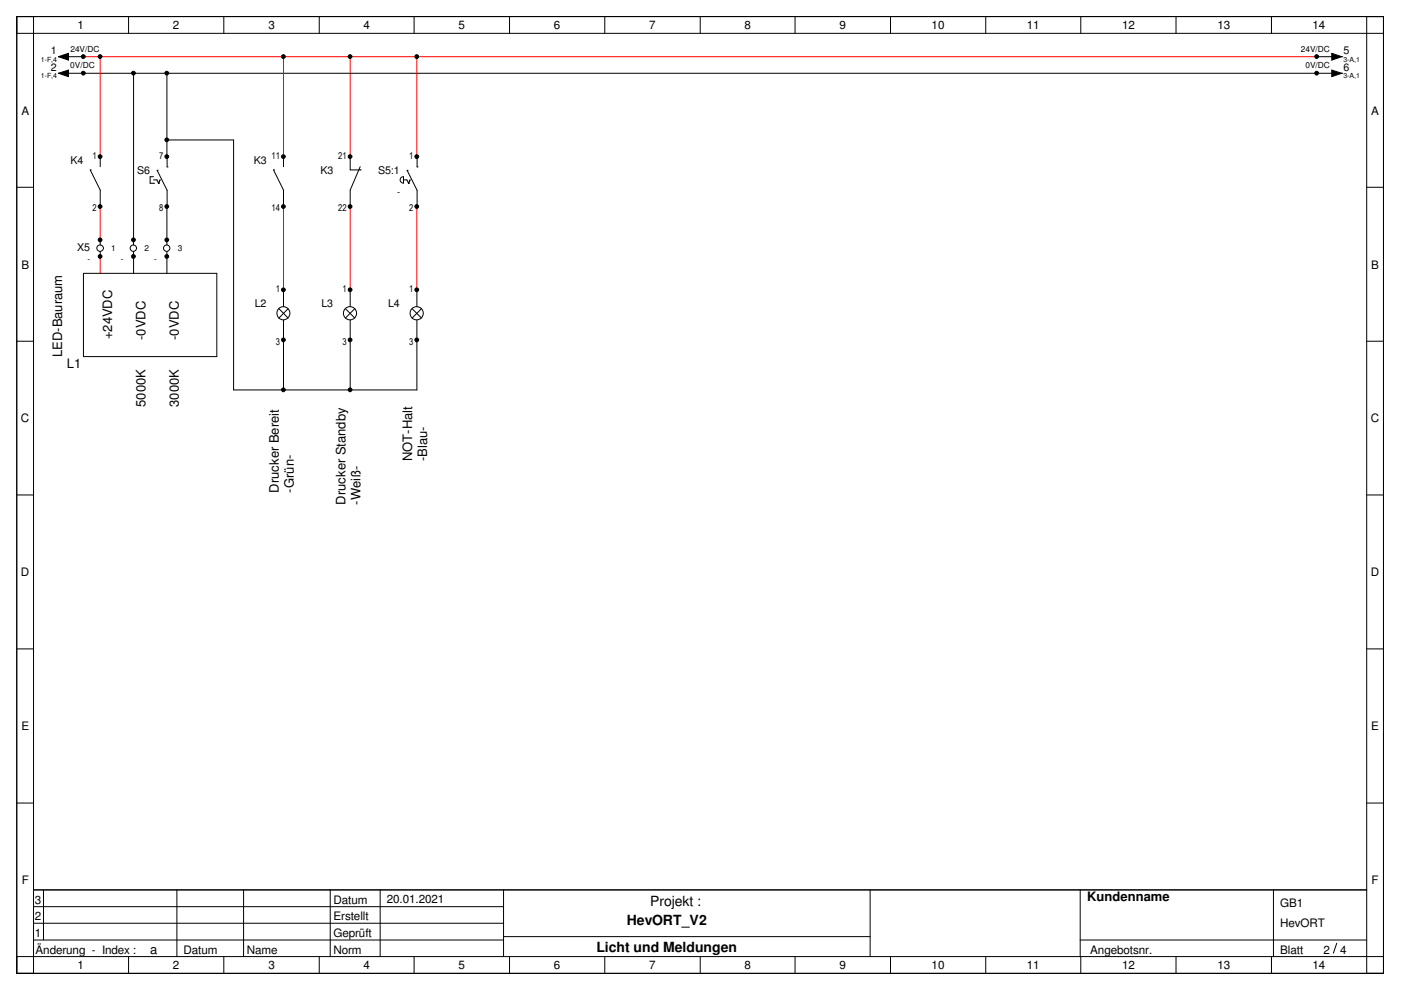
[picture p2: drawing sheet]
<svg xmlns="http://www.w3.org/2000/svg" width="297mm" height="210mm" viewBox="0 0 297 210" stroke-linecap="round" stroke-linejoin="round" font-family="sans-serif">
<path d="M17.7 12h261.5M21.2 12v21.2M60.1 12v21.2M74.2 12v21.2M88.4 12v21.2M21.2 43.8v7.1M21.2 54.4v3.6M60.1 43.8v17.7M74.2 43.8v17.7M88.4 43.8v17.7" fill="none" stroke="#f00" stroke-width=".21"/>
<g fill="none" stroke="#000" stroke-width=".21">
<path d="M3.6 3.5h289.7v202.9h-289.7zM3.6 7.1h289.7M7.1 3.5v202.9M12.4 15.5h.1M12.4 12h.1M12.4 12l2.1-.7v1.4zM12.4 15.5l2.1-.6v1.4zM14.2 15.5h268.5M14.2 12h3.5M27.3 3.5v3.6M28.3 15.5v36.4M35.4 15.5v19.9"/>
<path d="M47.5 3.5v3.6M67.7 3.5v3.6M87.8 3.5v3.6M108 3.5v3.6M128.2 3.5v3.6M148.5 3.5v3.6M168.6 3.5v3.6M188.8 3.5v3.6M209 3.5v3.6M229.1 3.5v3.6M249.3 3.5v3.6M269.6 3.5v3.6"/>
<path d="M279.2 12h3.5M282.4 11.3l2.1 .7-2.1 .7zM282.4 14.9l2.1 .6-2.1 .8zM284.5 15.5h.1M284.5 12h.1M289.8 3.5v202.9M3.6 39.7h3.5M19.1 36h.1M19.1 36l2.1 4.3v3.5M21.2 33.2v2.1M32.6 38.9h.1M32.6 38.1h.7l.3 .8"/>
<path d="M32.6 37.5h-.8v1.4h.8M33.3 36.1h.1M33.3 36.1l2.1 4.2v11.6M33.6 38.9h.1M33.9 38.1l-.3 .8M35.4 29.7h14.1v53h38.9v-14.8M35.4 35.4h.1M58 36h.1M58 36l2.1 4.3v3.5M60.1 33.2v2.1M74.2 33.2v2.8h2.2M76.4 36h.1"/>
<path d="M76.4 35.3l-2.2 5v3.5M85.5 37.5a.68 .68 0 0 0-.7 .6 .68 .68 0 0 0 .7 .7M85.6 37.5v1.4M85.6 38.1h.7l.3 .8M86.3 36.1h.1M86.3 36.1l2.1 4.2v3.6M86.6 38.9h.1M86.9 38.1l-.3 .8M88.4 35.4h.1M88.4 33.3v2.1M289.8 39.7h3.5M21.2 50.9v1"/>
<path d="M21.2 53.3v1.1M28.3 53.3v4.7M35.4 53.3v4.7M74.2 43.8h.1M3.6 72.3h3.5M59.1 65.4l2 2M60.1 61.5v3.5M60.1 67.9v14.8M61.1 65.4l-2 2M73.2 65.4l2 2M74.2 61.5v3.5M74.2 67.9v14.8"/>
<path d="M75.2 65.4l-2 2M87.4 65.4l2 2M88.4 61.5v3.5M89.4 65.4l-2 2M289.8 72.3h3.5M3.6 104.9h3.5M289.8 104.9h3.5M3.6 137.6h3.5M289.8 137.6h3.5M3.6 170.3h3.5M289.8 170.3h3.5M7.1 188.7h282.7"/>
<path d="M7.1 192.2h99.7M7.1 195.7h99.7M7.1 199.3h99.7M9.2 188.7v10.6M37.5 188.7v14.1M51.6 188.7v14.1M70 188.7v14.1M80.6 188.7v14.1M106.8 188.7v14.1M106.8 198.6h77.7M184.5 188.7v14.1M229 188.7v14.1"/>
<path d="M229 199.3h60.8M270 188.7v14.1M283.4 200l-.7 2.1M3.6 202.8h289.7M27.3 202.8v3.6M47.5 202.8v3.6M67.7 202.8v3.6M87.8 202.8v3.6M108 202.8v3.6M128.2 202.8v3.6M148.5 202.8v3.6M168.6 202.8v3.6"/>
<path d="M188.8 202.8v3.6M209 202.8v3.6M229.1 202.8v3.6M249.3 202.8v3.6M269.6 202.8v3.6"/>
<circle cx="17.7" cy="12" r=".4"/>
<circle cx="17.7" cy="15.5" r=".4"/>
<circle cx="21.2" cy="12" r=".4"/>
<circle cx="28.3" cy="15.5" r=".4"/>
<circle cx="35.4" cy="15.5" r=".4"/>
<circle cx="60.1" cy="12" r=".4"/>
<circle cx="74.2" cy="12" r=".4"/>
<circle cx="88.4" cy="12" r=".4"/>
<circle cx="279.2" cy="15.5" r=".4"/>
<circle cx="279.2" cy="12" r=".4"/>
<circle cx="21.2" cy="33.2" r=".4"/>
<circle cx="35.4" cy="29.6" r=".4"/>
<circle cx="35.4" cy="33.2" r=".4"/>
<circle cx="60.1" cy="33.2" r=".4"/>
<circle cx="74.2" cy="33.2" r=".4"/>
<circle cx="88.4" cy="33.2" r=".4"/>
<circle cx="21.2" cy="50.9" r=".4"/>
<circle cx="21.2" cy="54.4" r=".4"/>
<circle cx="21.2" cy="43.8" r=".4"/>
<circle cx="21.2" cy="52.6" r=".69"/>
<circle cx="28.3" cy="52.6" r=".68"/>
<circle cx="28.3" cy="50.9" r=".4"/>
<circle cx="28.3" cy="54.4" r=".4"/>
<circle cx="35.3" cy="52.6" r=".68"/>
<circle cx="35.4" cy="50.9" r=".4"/>
<circle cx="35.4" cy="54.4" r=".4"/>
<circle cx="35.4" cy="43.8" r=".4"/>
<circle cx="60.1" cy="43.8" r=".4"/>
<circle cx="74.2" cy="43.8" r=".4"/>
<circle cx="88.4" cy="43.8" r=".4"/>
<circle cx="60.1" cy="66.4" r="1.39"/>
<circle cx="60.1" cy="61.4" r=".4"/>
<circle cx="60.1" cy="72.1" r=".4"/>
<circle cx="74.2" cy="66.4" r="1.4"/>
<circle cx="74.2" cy="61.4" r=".4"/>
<circle cx="74.2" cy="72.1" r=".4"/>
<circle cx="88.3" cy="66.4" r="1.4"/>
<circle cx="88.4" cy="61.4" r=".4"/>
<circle cx="88.4" cy="72.1" r=".4"/>
<circle cx="60.1" cy="82.7" r=".4"/>
<circle cx="74.2" cy="82.7" r=".4"/>
</g>
<g fill="#000">
<path d="M12.4 15.5l2.1-.6v1.4zM12.4 12l2.1-.7v1.4zM282.4 14.9l2.1 .6-2.1 .8zM282.4 11.3l2.1 .7-2.1 .7z"/>
<circle cx="17.7" cy="12" r=".4"/>
<circle cx="17.7" cy="15.5" r=".4"/>
<circle cx="21.2" cy="12" r=".4"/>
<circle cx="28.3" cy="15.5" r=".4"/>
<circle cx="35.4" cy="15.5" r=".4"/>
<circle cx="60.1" cy="12" r=".4"/>
<circle cx="74.2" cy="12" r=".4"/>
<circle cx="88.4" cy="12" r=".4"/>
<circle cx="279.2" cy="15.5" r=".4"/>
<circle cx="279.2" cy="12" r=".4"/>
<circle cx="21.2" cy="33.2" r=".4"/>
<circle cx="35.4" cy="29.6" r=".4"/>
<circle cx="35.4" cy="33.2" r=".4"/>
<circle cx="60.1" cy="33.2" r=".4"/>
<circle cx="74.2" cy="33.2" r=".4"/>
<circle cx="88.4" cy="33.2" r=".4"/>
<circle cx="21.2" cy="50.9" r=".4"/>
<circle cx="21.2" cy="54.4" r=".4"/>
<circle cx="21.2" cy="43.8" r=".4"/>
<circle cx="28.3" cy="50.9" r=".4"/>
<circle cx="28.3" cy="54.4" r=".4"/>
<circle cx="35.4" cy="50.9" r=".4"/>
<circle cx="35.4" cy="54.4" r=".4"/>
<circle cx="35.4" cy="43.8" r=".4"/>
<circle cx="60.1" cy="43.8" r=".4"/>
<circle cx="74.2" cy="43.8" r=".4"/>
<circle cx="88.4" cy="43.8" r=".4"/>
<circle cx="60.1" cy="61.4" r=".4"/>
<circle cx="60.1" cy="72.1" r=".4"/>
<circle cx="74.2" cy="61.4" r=".4"/>
<circle cx="74.2" cy="72.1" r=".4"/>
<circle cx="88.4" cy="61.4" r=".4"/>
<circle cx="88.4" cy="72.1" r=".4"/>
<circle cx="60.1" cy="82.7" r=".4"/>
<circle cx="74.2" cy="82.7" r=".4"/>
</g>
<g fill="#fff">
<path d="M10.6 58.3h3.2v17.4h-3.2z"/>
<path d="M56.6 86.8h3.1v17.7h-3.1z"/>
<path d="M59.8 96.4h3.1v8.1h-3.1z"/>
<path d="M70.7 86.4h3.2v20.6h-3.2z"/>
<path d="M73.9 98.7h3.1v8.3h-3.1z"/>
<path d="M84.8 86.1h3.2v11.7h-3.2z"/>
<path d="M88 90.5h3.2v7.3h-3.2z"/>
</g>
<path d="M17.7 58h28.3v17.6h-28.3z" fill="none" stroke="#000" stroke-width=".21"/>
<g fill="#fff">
<path d="M21.2 61.5h3.2v10.5h-3.2z"/>
<path d="M28.3 63.8h3.2v8.3h-3.2z"/>
<path d="M35.4 63.8h3.2v8.3h-3.2z"/>
<path d="M28.3 78.3h3.2v8h-3.2z"/>
<path d="M35.4 78.3h3.2v8h-3.2z"/>
<path d="M14.2 75.6h3.1v3.1h-3.1z"/>
</g>
<g font-size="3">
<text x="132.9" y="196.1">HevORT_V2</text>
<text x="137.8" y="192.1">Projekt :</text>
<text x="126.4" y="201.8">Licht und Meldungen</text>
</g>
<g font-size="2.8">
<text x="23.8" y="71.9" transform="rotate(-90 23.8 71.9)">+24VDC</text>
<text x="13.2" y="75.7" transform="rotate(-90 13.2 75.7)">LED-Bauraum</text>
<text x="30.9" y="72.1" transform="rotate(-90 30.9 72.1)">-0VDC</text>
<text x="37.9" y="72.1" transform="rotate(-90 37.9 72.1)">-0VDC</text>
<text x="14.2" y="78.1">L1</text>
<text x="30.9" y="86.2" transform="rotate(-90 30.9 86.2)">5000K</text>
<text x="37.9" y="86.2" transform="rotate(-90 37.9 86.2)">3000K</text>
<text x="87.4" y="97.8" transform="rotate(-90 87.4 97.8)">NOT-Halt</text>
<text x="90.5" y="97.8" transform="rotate(-90 90.5 97.8)">-Blau-</text>
<text x="59.1" y="104.4" transform="rotate(-90 59.1 104.4)">Drucker Bereit</text>
<text x="62.3" y="104.4" transform="rotate(-90 62.3 104.4)">-Grün-</text>
<text x="73.2" y="107" transform="rotate(-90 73.2 107)">Drucker Standby</text>
<text x="76.4" y="107" transform="rotate(-90 76.4 107)">-Weiß-</text>
<text x="230.5" y="191.1">Kundenname</text>
<text x="31.8" y="202.2">a</text>
</g>
<g font-size="2.5">
<text x="16.5" y="6.2">1</text>
<text x="36.7" y="6.2">2</text>
<text x="56.9" y="6.2">3</text>
<text x="77" y="6.2">4</text>
<text x="97.2" y="6.2">5</text>
<text x="117.4" y="6.2">6</text>
<text x="137.7" y="6.2">7</text>
<text x="157.8" y="6.2">8</text>
<text x="178" y="6.2">9</text>
<text x="197.5" y="6.2">10</text>
<text x="217.7" y="6.2">11</text>
<text x="237.9" y="6.2">12</text>
<text x="258.1" y="6.2">13</text>
<text x="278.3" y="6.2">14</text>
<text x="4.5" y="24.3">A</text>
<text x="290.7" y="24.3">A</text>
<text x="4.5" y="56.9">B</text>
<text x="290.7" y="56.9">B</text>
<text x="4.4" y="89.6">C</text>
<text x="290.7" y="89.6">C</text>
<text x="4.4" y="122.2">D</text>
<text x="290.7" y="122.2">D</text>
<text x="4.5" y="154.8">E</text>
<text x="290.7" y="154.8">E</text>
<text x="4.6" y="187.5">F</text>
<text x="7.4" y="191.6">3</text>
<text x="70.7" y="191.6">Datum</text>
<text x="82" y="191.6">20.01.2021</text>
<text x="290.8" y="187.5">F</text>
<text x="7.4" y="195.2">2</text>
<text x="70.7" y="195.2">Erstellt</text>
<text x="271.4" y="196.6">HevORT</text>
<text x="271.4" y="192.4">GB1</text>
<text x="7.4" y="198.7">1</text>
<text x="7.5" y="202.2">Änderung - Index :</text>
<text x="38.9" y="202.2">Datum</text>
<text x="52.3" y="202.2">Name</text>
<text x="70.7" y="202.2">Norm</text>
<text x="70.7" y="198.7">Geprüft</text>
<text x="231.1" y="202.2">Angebotsnr.</text>
<text x="271.4" y="202.2">Blatt</text>
<text x="280.6" y="202.2">2</text>
<text x="284.1" y="202.2">4</text>
<text x="16.5" y="205.5">1</text>
<text x="36.7" y="205.5">2</text>
<text x="56.9" y="205.5">3</text>
<text x="77" y="205.5">4</text>
<text x="97.2" y="205.5">5</text>
<text x="117.4" y="205.5">6</text>
<text x="137.7" y="205.5">7</text>
<text x="157.8" y="205.5">8</text>
<text x="178" y="205.5">9</text>
<text x="197.5" y="205.5">10</text>
<text x="217.7" y="205.5">11</text>
<text x="237.9" y="205.5">12</text>
<text x="258.1" y="205.5">13</text>
<text x="278.3" y="205.5">14</text>
</g>
<g font-size="2.3">
<text x="10.8" y="11.5">1</text>
<text x="284.8" y="11.5">5</text>
<text x="10.8" y="15">2</text>
<text x="284.8" y="15">6</text>
<text x="14.9" y="34.8">K4</text>
<text x="53.8" y="34.8">K3</text>
<text x="29.1" y="37">S6</text>
<text x="67.9" y="37">K3</text>
<text x="80.2" y="37">S5:1</text>
<text x="16.4" y="53.2">X5</text>
<text x="54" y="65.2">L2</text>
<text x="68.2" y="65.2">L3</text>
<text x="82.3" y="65.2">L4</text>
</g>
<g font-size="2">
<text x="19.6" y="33.7">1</text>
<text x="33.7" y="33.7">7</text>
<text x="57.6" y="33.7">11</text>
<text x="71.7" y="33.7">21</text>
<text x="86.7" y="33.7">1</text>
<text x="84.2" y="41.3">-</text>
<text x="19.6" y="44.8">2</text>
<text x="33.7" y="44.8">8</text>
<text x="57.6" y="44.8">14</text>
<text x="71.7" y="44.8">22</text>
<text x="86.7" y="44.8">2</text>
<text x="58.5" y="62">1</text>
<text x="72.6" y="62">1</text>
<text x="86.7" y="62">1</text>
<text x="58.5" y="73.1">3</text>
<text x="72.6" y="73.1">3</text>
<text x="86.7" y="73.1">3</text>
</g>
<g font-size="1.8">
<text x="14.9" y="10.9">24V/DC</text>
<text x="275.8" y="10.9">24V/DC</text>
<text x="14.9" y="14.5">0V/DC</text>
<text x="276.8" y="14.5">0V/DC</text>
<text x="23.6" y="53.2">1</text>
<text x="30.6" y="53.2">2</text>
<text x="37.7" y="53.2">3</text>
<text x="18.5" y="55.5">-</text>
<text x="25.6" y="55.5">-</text>
<text x="32.7" y="55.5">-</text>
</g>
<g font-size="1.5">
<text x="8.7" y="13.1">1-F,4</text>
<text x="8.7" y="16.6">1-F,4</text>
<text x="284.8" y="16.6">3-A,1</text>
<text x="284.8" y="13.1">3-A,1</text>
</g>
</svg>
